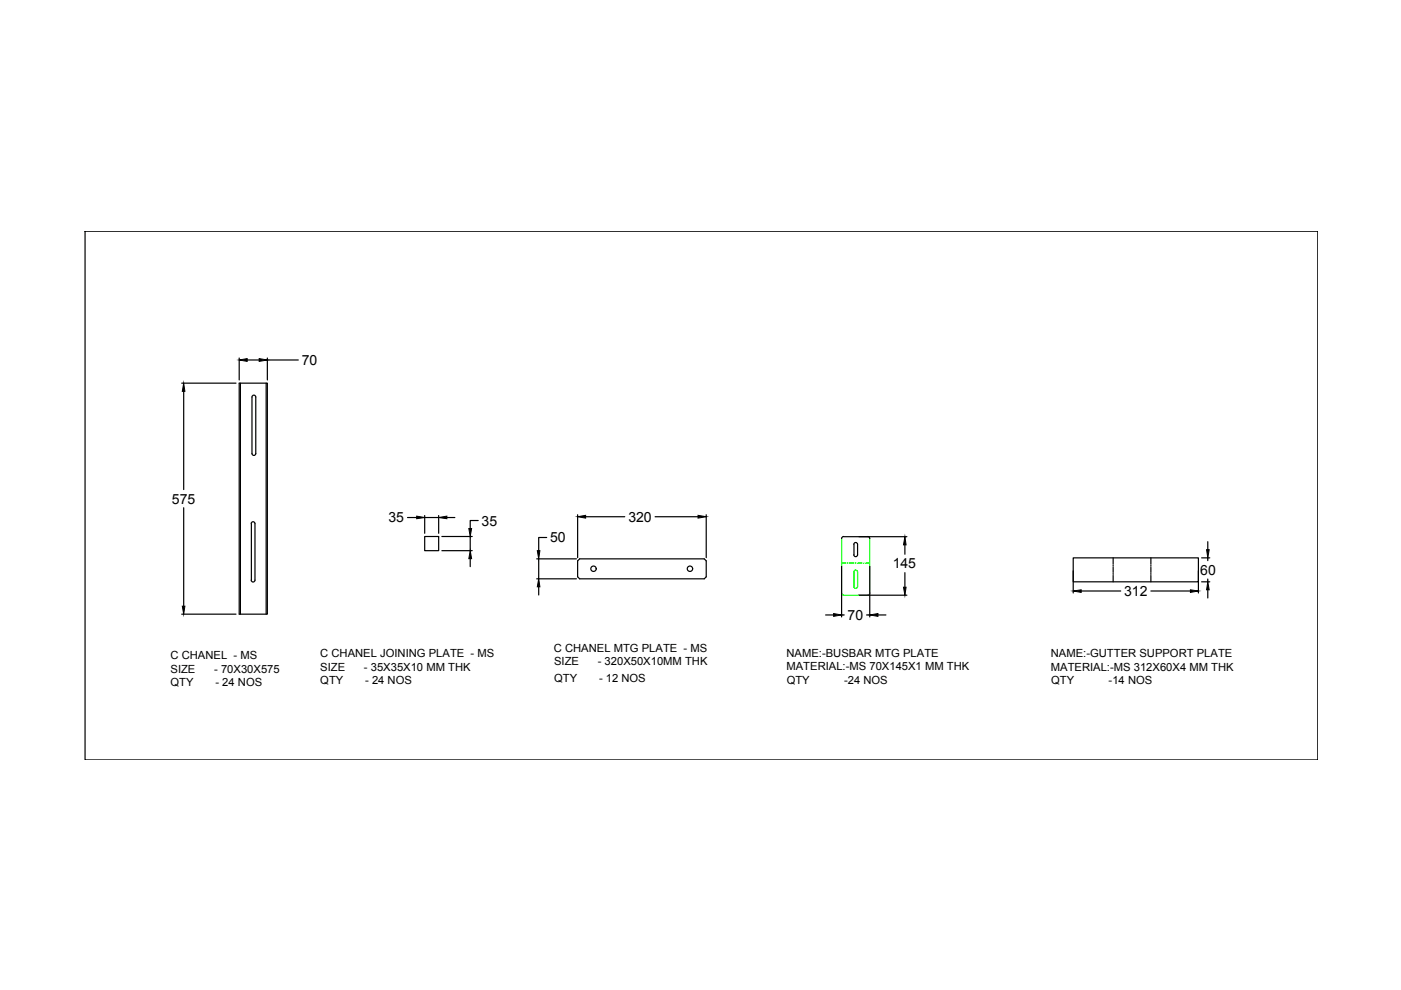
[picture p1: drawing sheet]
<svg xmlns="http://www.w3.org/2000/svg" width="297mm" height="210mm" viewBox="0 0 297 210" stroke-linecap="round" stroke-linejoin="round" font-family="sans-serif">
<!-- layer: 0 -->
<g fill="none" stroke="#000" stroke-width=".25">
<path d="M18 49h261.4v112.1h-261.4zM50.7 75.9v4.7M52.4 76.3h2.5M56.7 75.9v4.7M56.7 76.3h6.5M38.5 81.2h11.5M38.9 83v20.8M50.7 81.2h6v49h-6zM51 81.2v49M53.4 84.2v12M53.4 96.2a.4 .4 0 0 0 .4 .4 .4 .4 0 0 0 .4-.4M53.4 84.2a.4 .4 0 0 1 .4-.4 .4 .4 0 0 1 .4 .4"/>
<path d="M54.2 84.2v12M56.4 81.2v49M38.9 107.7v20.8M53.3 111a.4 .4 0 0 1 .4-.4 .4 .4 0 0 1 .4 .4v12a.4 .4 0 0 1-.4 .4 .4 .4 0 0 1-.4-.4M53.3 111v12M86.4 109.7h1.9M90 113.7h3v3.1h-3zM90 109.3v3.8M90 109.7h3M93 109.3v3.8M93.7 116.8h6.4M93.7 113.7h6.4"/>
<path d="M94.7 109.7h1.7M99.7 113.7v3.1M99.7 118.4v1.7M101.4 110.4h-1.7v1.7M113.8 118.5h8.4M114.2 118.5v4.2M115.9 114h-1.7v2.8M122.5 118.9l.4-.4h26.4l.4 .4v3.4l-.4 .4h-26.4l-.4-.4zM122.5 109.1v9.1M124.2 109.6h8.3M138.9 109.6h9.1M149.7 109.1v9.1"/>
<path d="M178.9 113.7l-.4 .3-.1 .2M178.9 113.8h13.4M181 115.4a.4 .4 0 0 1 .4-.4 .4 .4 0 0 1 .4 .4v2.2M181 117.6a.4 .4 0 0 0 .4 .4 .4 .4 0 0 0 .4-.4M181.1 115.4v2.2M184 113.7l.2 .1 .2 .4M191.9 115.5v2M227.5 118.3h26.6v5.1h-26.6zM236 118.3v1.3M236 119.8v.3M244 118.3v1.3M244 119.8v.3"/>
<path d="M254.8 118.3h1.7M256.1 114.9v1.6M256.1 118.3v.6M38.5 130.2h11.5M113.8 122.7h8.4M114.2 124.4v1.8M175 130.4h1.7M178.4 120.1v10.7M178.4 130.4h.6M182.1 126.2h10.2M183.7 130.4h.7M184.4 120.1v10.7"/>
<path d="M186.1 130.4h1.7M191.9 121.4v3.1M227.5 121v4.7M229.2 125.3h8.4M236 120.3v1.1M236 121.6v.2M236 122v1.4M244 120.3v1.1M244 121.6v.2M244 122v1.4M244 125.3h8.4M254.1 121v4.7"/>
<path d="M254.8 123.4h1.7M256.1 122.8v.6M256.1 125.1v1.7"/>
<circle cx="125.8" cy="120.6" r=".57"/>
<circle cx="146.3" cy="120.6" r=".57"/>
</g>
<g fill="#000" stroke="#000" stroke-width=".21">
<path d="M50.7 76.3l1.7-.3v.6zM54.9 76l1.8 .3-1.8 .3zM38.9 81.2l.3 1.8h-.5zM88.3 109.4l1.7 .3-1.7 .3zM93 109.7l1.7-.3v.6zM99.7 116.8l.3 1.6h-.6zM99.4 112.1h.6l-.3 1.6zM113.9 116.8h.6l-.3 1.7zM122.5 109.6l1.7-.3v.6zM148 109.3l1.7 .3-1.7 .3zM191.9 113.8l.2 1.7h-.5zM255.8 116.5h.6l-.3 1.8z"/>
<path d="M38.7 128.5h.5l-.3 1.7zM114.2 122.7l.3 1.7h-.6zM176.7 130.1l1.7 .3-1.7 .3zM184.4 130.4l1.7-.3v.6zM191.6 124.5h.5l-.2 1.7zM227.5 125.3l1.7-.2v.5zM252.4 125.1l1.7 .2-1.7 .3zM256.1 123.4l.3 1.7h-.6z"/>
</g>
<path d="M178.4 119.4h1M178.4 114.2v11.6M179.6 119.4h.2M180 119.4h1.1M181.3 119.4h.2M181.8 119.4h1M183 119.4h.3M183.5 119.4h.9M184.4 114.2v11.6M178.4 125.8l.3 .3 .2 .1h5.1l.3-.2 .1-.2M181 121.3a.4 .4 0 0 1 .4-.4 .4 .4 0 0 1 .4 .4v3.1a.4 .4 0 0 1-.4 .4 .4 .4 0 0 1-.4-.4M181.1 121.3v3.1" fill="none" stroke="#0f0" stroke-width=".25"/>
<g font-size="3">
<text x="64" y="77.4">70</text>
<text x="36.4" y="106.8">575</text>
<text x="82.3" y="110.7">35</text>
<text x="102.1" y="111.4">35</text>
<text x="133.2" y="110.6">320</text>
<text x="116.6" y="115">50</text>
<text x="189.3" y="120.5">145</text>
<text x="254.5" y="121.9">60</text>
<text x="179.7" y="131.4">70</text>
<text x="238.3" y="126.4">312</text>
</g>
<g font-size="2.4">
<text x="36.2" y="139.7">C CHANEL - MS</text>
<text x="36.2" y="142.6">SIZE</text>
<text x="45.4" y="142.6">- 70X30X575</text>
<text x="67.9" y="139.4">C CHANEL JOINING PLATE - MS</text>
<text x="67.9" y="142.3">SIZE</text>
<text x="77.2" y="142.3">- 35X35X10 MM THK</text>
<text x="117.4" y="138.1">C CHANEL MTG PLATE - MS</text>
<text x="117.5" y="141">SIZE</text>
<text x="126.7" y="141">- 320X50X10MM THK</text>
<text x="166.8" y="139.2">NAME:-BUSBAR MTG PLATE</text>
<text x="166.8" y="142.1">MATERIAL:-MS 70X145X1 MM THK</text>
<text x="222.8" y="139.3">NAME:-GUTTER SUPPORT PLATE</text>
<text x="222.8" y="142.2">MATERIAL:-MS 312X60X4 MM THK</text>
<text x="36.2" y="145.5">QTY</text>
<text x="45.7" y="145.5">- 24 NOS</text>
<text x="67.9" y="145.1">QTY</text>
<text x="77.4" y="145.1">- 24 NOS</text>
<text x="117.5" y="144.6">QTY</text>
<text x="127" y="144.6">- 12 NOS</text>
<text x="166.8" y="144.9">QTY</text>
<text x="179" y="144.9">-24 NOS</text>
<text x="222.9" y="145.1">QTY</text>
<text x="235.1" y="145.1">-14 NOS</text>
</g>
</svg>
